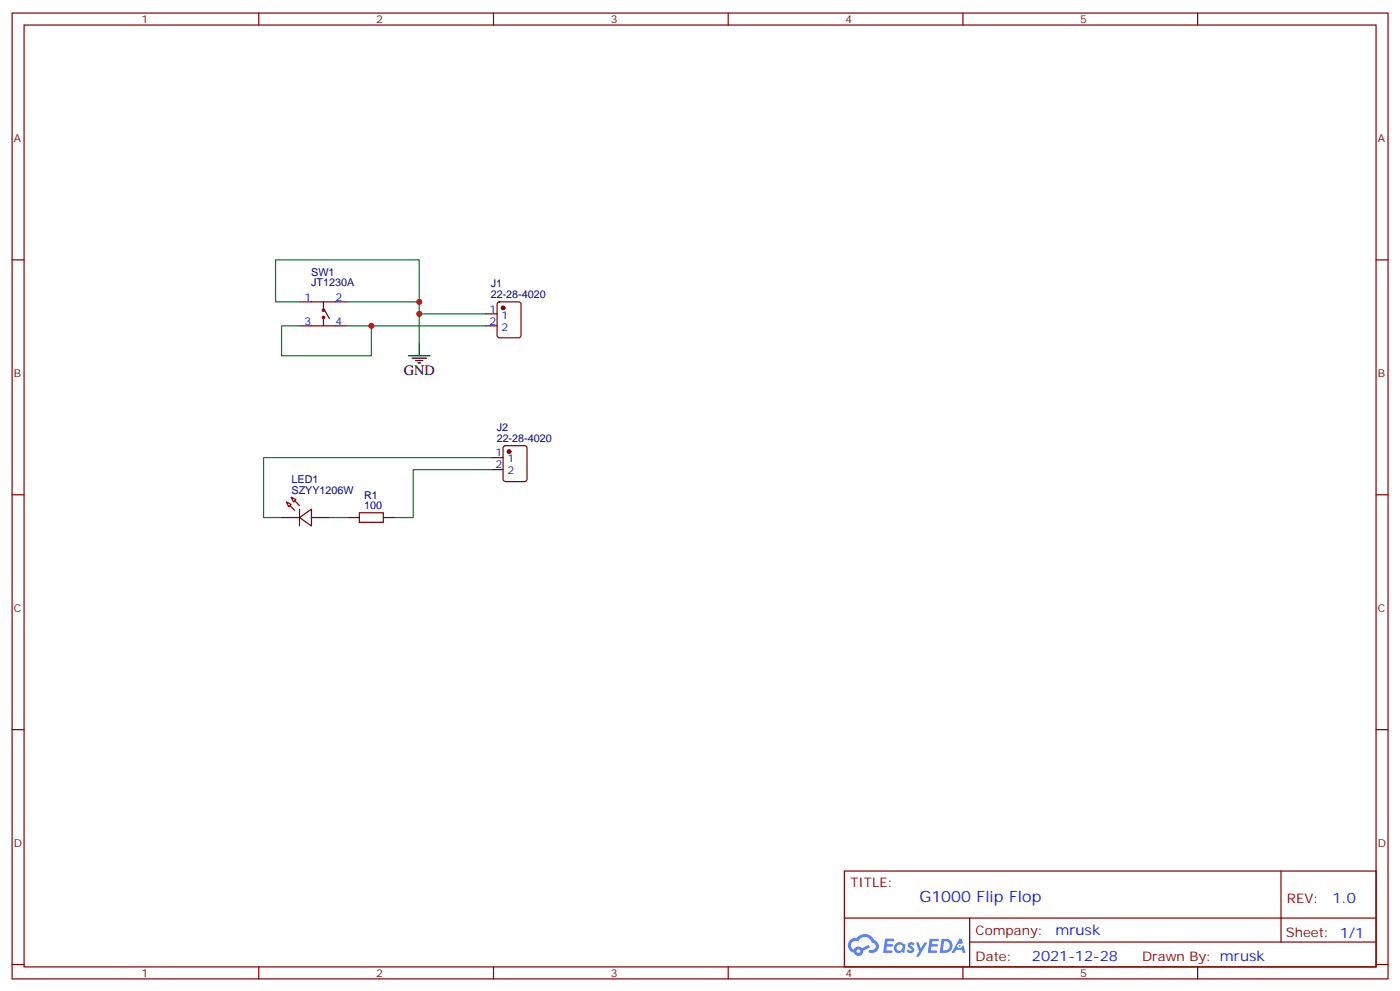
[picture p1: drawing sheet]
<svg xmlns="http://www.w3.org/2000/svg" width="412mm" height="292mm" viewBox="0 0 412 292" stroke-linecap="round" stroke-linejoin="round" font-family="sans-serif">
<g fill="none" stroke="#870000" stroke-width=".35">
<path d="M3.6 3.8h405.3v284.4h-405.3zM7.1 7.4h398.3v277.3h-398.3zM76.2 3.8v3.6M145.4 3.8v3.6M214.5 3.8v3.6M283.7 3.8v3.6M352.8 3.8v3.6M3.6 76.5h3.5M405.4 76.5h3.5M3.6 145.7h3.5M405.4 145.7h3.5M3.6 214.8h3.5"/>
<path d="M405.4 214.8h3.5M248.7 256.4h156.7v28.3h-156.7zM377.4 256.5v20.8M248.8 270.3h156.4M285.7 277.3h119.5M285.7 270.3v14.1M3.6 284h3.5M76.2 284.7v3.5M145.4 284.7v3.5M214.5 284.7v3.5M283.7 284.7v3.5M352.8 284.7v3.5"/>
<path d="M405.4 284h3.5"/>
</g>
<g fill="#5487ff">
<path d="M267.7 277.6a1.22 1.22 0 0 1 1.7 .3l-.3 .6a.47 .47 0 0 0-.4-.5 .47 .47 0 0 0-.5 .2l.2 .3a1.14 1.14 0 0 1 .7 1.7 1.14 1.14 0 0 1-1.9 0l-.2-.2 .5-.5 .7 .4a.29 .29 0 0 0 .4-.3 .29 .29 0 0 0-.3-.3 1.04 1.04 0 0 1-.6-1.7z"/>
<path d="M260.7 276.4h2.4l.3 .1-.1 .5-1.8 .1-.2 .9h1.6l.3 .3-.4 .4h-1.6l-.1 1.1h1.7l.2 .4-.2 .3h-2.7z"/>
<path d="M273.9 276.4h2.3l.4 .1-.2 .5-1.8 .1-.1 .9h1.5l.3 .3-.4 .4h-1.5l-.2 1.1h1.7l.2 .4-.2 .3h-2.6z"/>
<path d="M282.6 276.4h.7l.4 1.2-.6 .3a.69 .69 0 0 0-1.1 .3 .69 .69 0 0 0 .5 1 .69 .69 0 0 0 .9-.6l.4-.3 .6 2.2h-.8l-.2-.9h-1.7l-.5 .9h-.9z"/>
<path d="M269.9 277.4h.7l.7 1.9 1.1-1.9h.8l-2.5 4.2h-.9l1-1.5z"/>
<path d="M277.4 276.4l-.6 4.1h1.4a2.11 2.11 0 0 0 2.4-2.1 2.11 2.11 0 0 0-2.5-2zM278.1 277.1a1.39 1.39 0 0 1 1.7 1.4 1.39 1.39 0 0 1-1.8 1.3h-.2z"/>
<path d="M263.7 278a1.54 1.54 0 0 0 0 2.1 1.54 1.54 0 0 0 2.1 .2l.6 .2 .3-2.3-.1-.2-.5-.1a1.49 1.49 0 0 0-2.4 .1zM264 279a.95 .95 0 0 1 1.9 0 .95 .95 0 0 1-1.9 0z"/>
<path d="M250.4 276.7a2.18 2.18 0 0 0 1.1 3.8 1.44 1.44 0 0 0 1.7 .9 1.44 1.44 0 0 0 1.1-1.5l2-1-.4-.7-1.9 .9a1.47 1.47 0 0 0-2.5 .5 1.39 1.39 0 0 1-.6-2 1.39 1.39 0 0 1 2-.5 2.12 2.12 0 0 1 2.1-1.3 2.12 2.12 0 0 1 1.9 1.7 1.14 1.14 0 0 1 1.1 1.4 1.14 1.14 0 0 1-1.6 .8 .43 .43 0 0 0-.6 .3 .43 .43 0 0 0 .4 .5 1.98 1.98 0 0 0 2.6-1.2 1.98 1.98 0 0 0-1.3-2.5 3.1 3.1 0 0 0-5.2-.7l-.9 .1zM252.3 280a.55 .55 0 0 1 1.1 0 .55 .55 0 0 1-1.1 0z"/>
<circle cx="282.7" cy="278.5" r=".26"/>
</g>
<g fill="none" stroke="#870000" stroke-width=".35">
<path d="M88.2 88.9h14.1M88.2 95.9h14.1M95.3 88.9v2.4M95.3 93.5v2.4M95.6 91.3l1.4 2.5M142.9 95.9h3.5M142.9 92.4h3.5M146.7 89.1l.4-.2h5.7l.6 .4 .1 9.4-.5 .7h-5.9l-.6-.4-.1-9.4zM144.7 134.7h3.5M144.7 138.3h3.5M148.4 131.4l.5-.2h5.7l.6 .4 .1 9.5-.5 .6-5.9 .1-.6-.5-.1-9.4zM82.9 152.4h5.3"/>
<path d="M84.3 147.8l1.5 .7-.7 .7zM85.8 146.4l1.4 .7-.7 .7zM88.2 152.4l3.6-2.5v4.9zM88.2 149.9v4.9M91.8 152.4h5.2M105.9 151h7v2.8h-7z"/>
<circle cx="95.3" cy="91.3" r=".35"/>
<circle cx="95.3" cy="93.5" r=".35"/>
</g>
<g fill="#870000" stroke="#870000" stroke-width=".35">
<path d="M85.4 148.8l1.4 1.4z"/>
<path d="M86.8 147.4l1.4 1.4z"/>
<circle cx="148.2" cy="90.6" r=".53"/>
<circle cx="150" cy="133" r=".53"/>
</g>
<path d="M88.2 95.9h-5.3v8.8h26.5v-8.8h-7.1M88.2 88.9h-7v-12.4h42.3v24.7M102.3 88.9h21.2M109.4 95.9h33.5M123.5 92.4h19.4M144.7 134.7h-67.1v17.7h5.3M144.7 138.3h-23v14.1h-5.2M97 152.4h5.3" fill="none" stroke="#008700" stroke-width=".35"/>
<path d="M120.3 104.7h6.4M121.4 105.4h4.2M122.4 106.2h2.2M123.2 106.9h.7M123.5 101.2v3.5M102.3 152.4h3.6M112.9 152.4h3.6" fill="none" stroke="#000" stroke-width=".35"/>
<g fill="#c00">
<circle cx="109.4" cy="95.9" r=".88"/>
<circle cx="123.5" cy="88.9" r=".88"/>
<circle cx="123.5" cy="92.4" r=".88"/>
</g>
<text font-size="4.6" fill="#00f" x="270.8" y="265.5">G1000 Flip Flop</text>
<text font-size="4.2" x="118.9" y="110.4">GND</text>
<g font-size="4.2" fill="#00f">
<text x="392.5" y="265.7">1.0</text>
<text x="310.9" y="275.3">mrusk</text>
<text x="304" y="283.1">2021-12-28</text>
</g>
<g font-size="3.9" fill="#800">
<text x="250.5" y="261">TITLE:</text>
<text x="379.1" y="265.7">REV:</text>
<text x="287.4" y="275.2">Company:</text>
<text x="378.8" y="275.8">Sheet: 1/1</text>
<text x="287.4" y="282.9">Date:</text>
<text x="336.5" y="283">Drawn By: mrusk</text>
</g>
<g font-size="3.2" fill="#800">
<text x="41.7" y="6.8">1</text>
<text x="110.8" y="6.8">2</text>
<text x="180" y="6.8">3</text>
<text x="249.1" y="6.8">4</text>
<text x="318.2" y="6.8">5</text>
<text x="4.1" y="41.9">A</text>
<text x="405.9" y="41.9">A</text>
<text x="4.1" y="111.1">B</text>
<text x="405.9" y="111.1">B</text>
<text x="4.1" y="180.2">C</text>
<text x="405.9" y="180.2">C</text>
<text x="4.1" y="249.4">D</text>
<text x="405.9" y="249.4">D</text>
<text x="41.7" y="287.7">1</text>
<text x="110.8" y="287.7">2</text>
<text x="180" y="287.7">3</text>
<text x="249.1" y="287.7">4</text>
<text x="318.2" y="287.7">5</text>
</g>
<g font-size="3.2" fill="#000080">
<text x="91.7" y="81.2">SW1</text>
<text x="91.7" y="84.2">JT1230A</text>
<text x="144.6" y="87.7">22-28-4020</text>
<text x="144.6" y="84.6">J1</text>
<text x="146.3" y="130">22-28-4020</text>
<text x="146.3" y="126.9">J2</text>
<text x="85.9" y="142.2">LED1</text>
<text x="85.9" y="145.3">SZYY1206W</text>
<text x="107.3" y="149.9">100</text>
<text x="107.3" y="146.8">R1</text>
</g>
<g font-size="3.2" fill="#00f">
<text x="89.7" y="88.5">1</text>
<text x="98.8" y="88.5">2</text>
<text x="89.7" y="95.6">3</text>
<text x="98.8" y="95.6">4</text>
<text x="144.2" y="92">1</text>
<text x="144.2" y="95.6">2</text>
<text x="147.7" y="93.8">1</text>
<text x="147.7" y="97.3">2</text>
<text x="146" y="134.4">1</text>
<text x="146" y="137.9">2</text>
<text x="149.5" y="136.1">1</text>
<text x="149.5" y="139.7">2</text>
</g>
</svg>
